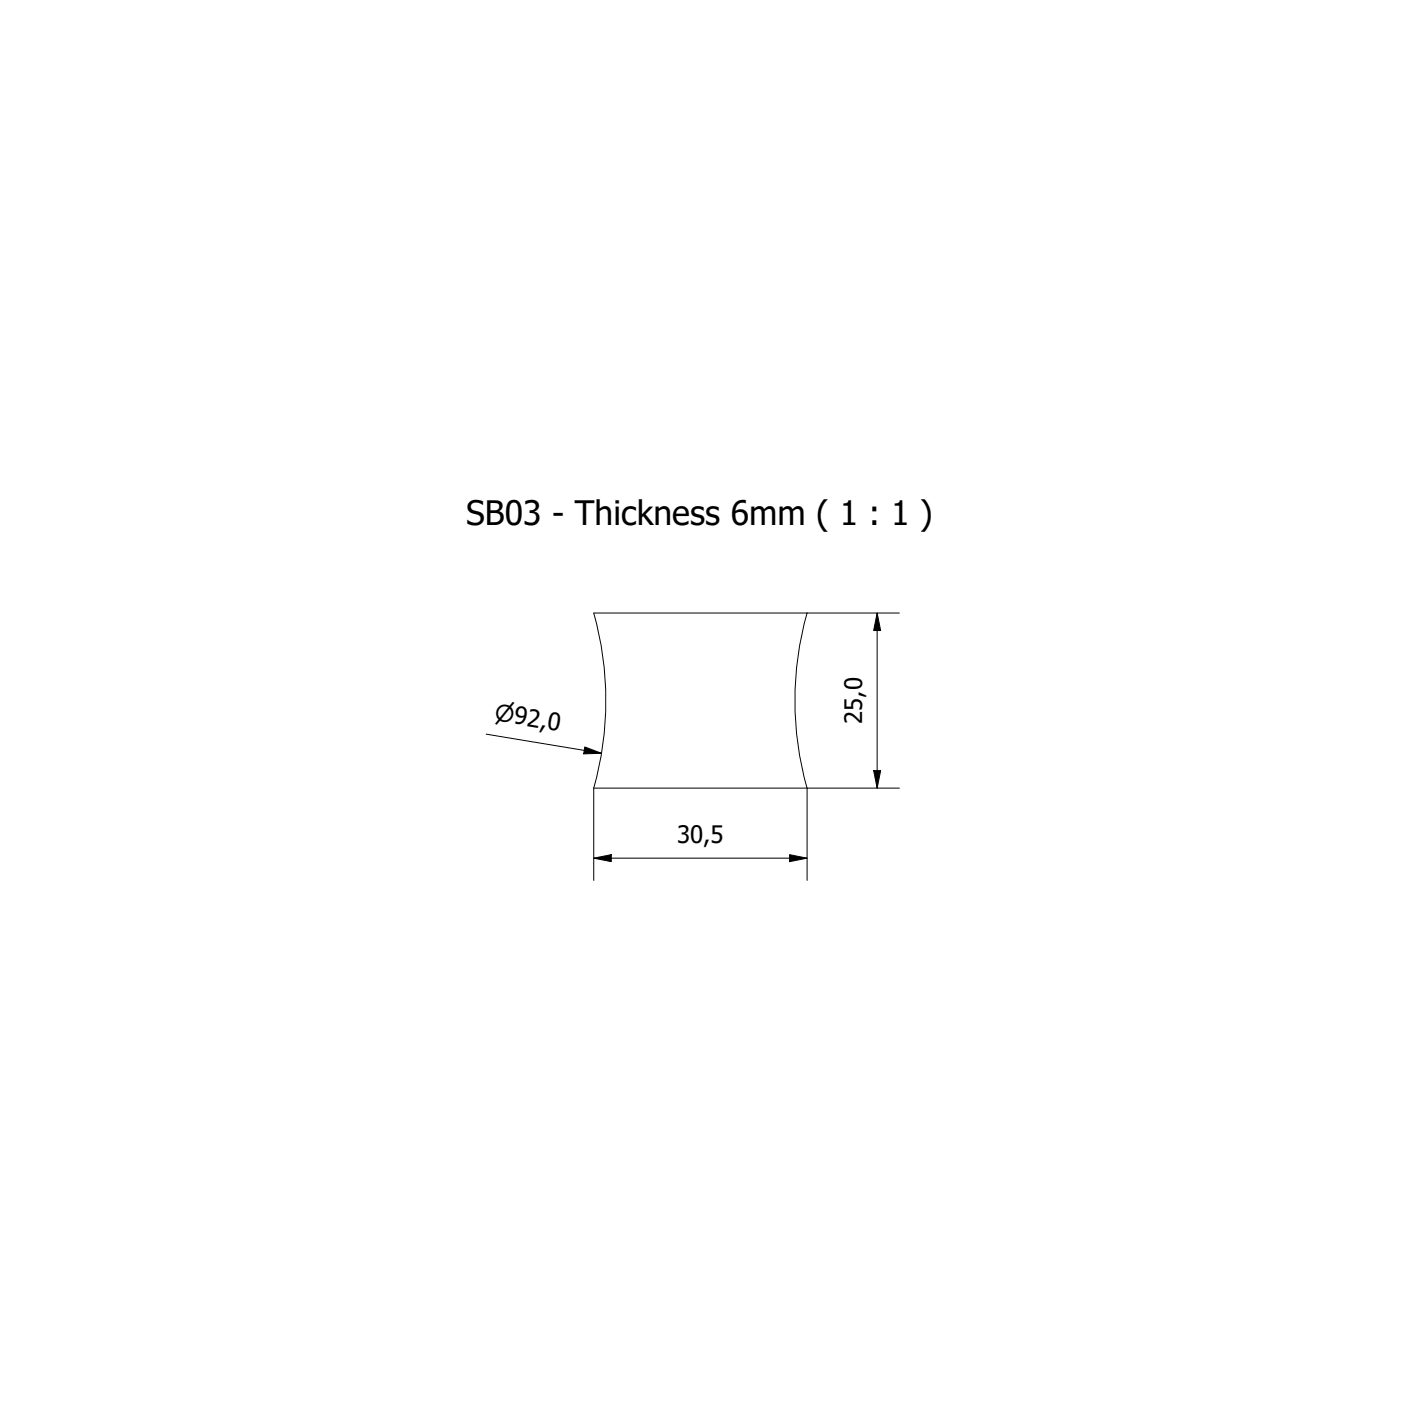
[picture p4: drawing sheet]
<svg xmlns="http://www.w3.org/2000/svg" width="200mm" height="200mm" viewBox="0 0 200 200" stroke-linecap="round" stroke-linejoin="round" font-family="sans-serif">
<!-- layer: Visible (ISO) -->
<path d="M84.8 112.5h30.4M115.2 112.5a46 46 0 0 1 0-25h-30.4a46 46 0 0 1 0 25" fill="none" stroke="#000" stroke-width=".14"/>
<!-- layer: Dimension (ISO) -->
<path d="M115.2 87.5h13.2M125.2 87.5l.5 2.5h-1zM125.2 87.5v25M69.4 104.8l16.5 2.7M83.5 106.6l2.4 .9-2.6 .1zM84.8 112.5v13.2M124.7 110h1l-.5 2.5zM128.4 112.5h-13.2v13.2M84.8 122.5l2.5-.5v1zM84.8 122.5h30.4M112.7 122l2.5 .5-2.5 .5z" fill="none" stroke="#000" stroke-width=".14"/>
<path d="M125.2 87.5l.5 2.5h-1zM83.5 106.6l2.4 .9-2.6 .1zM124.7 110h1l-.5 2.5zM84.8 122.5l2.5-.5v1zM112.7 122l2.5 .5-2.5 .5z" fill="#000"/>
<text font-size="4.8" x="66.5" y="74.9">SB03 - Thickness 6mm ( 1 : 1 )</text>
<g font-size="3.4">
<text x="123.1" y="103.4" transform="rotate(-90 123.1 103.4)">25,0</text>
<text x="96.7" y="120.4">30,5</text>
</g>
<text font-size="3.3" x="70.5" y="102.8" transform="rotate(9 70.5 102.8)">⌀92,0</text>
</svg>
